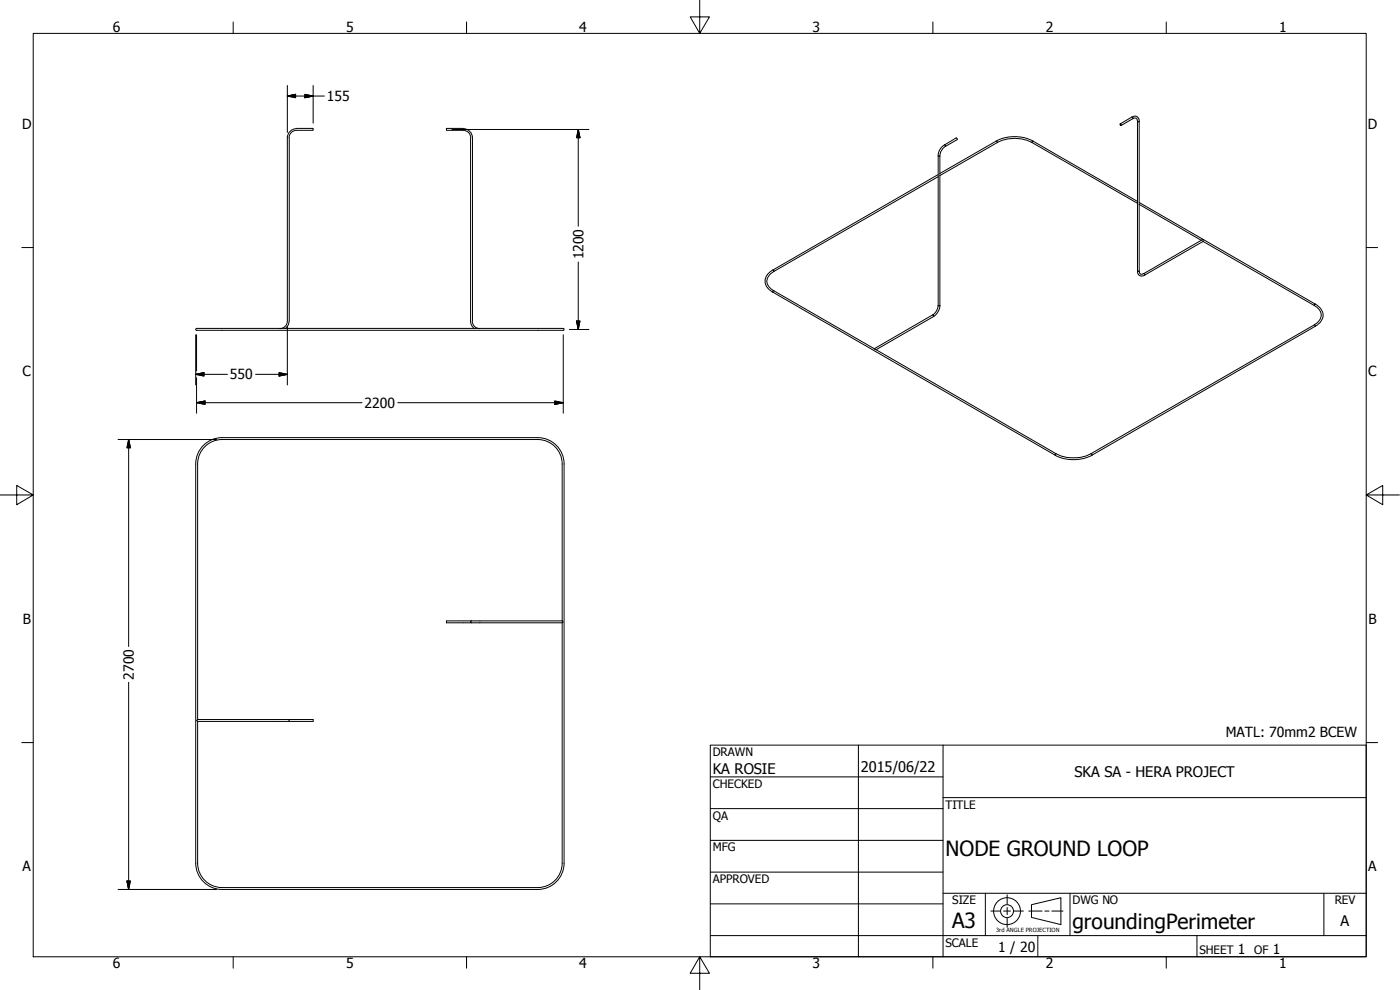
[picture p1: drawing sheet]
<svg xmlns="http://www.w3.org/2000/svg" width="420mm" height="297mm" viewBox="0 0 420 297" stroke-linecap="round" stroke-linejoin="round" font-family="sans-serif">
<!-- layer: Visible (ANSI) -->
<g fill="none" stroke="#000" stroke-width=".3">
<path d="M89 39.1a2.25 2.25 0 0 0-2.3 2.3M89 38.6a2.76 2.76 0 0 0-2.8 2.8v54.9a2.25 2.25 0 0 1-2.2 2.3M89 38.5h5v.6h-5M86.8 41.3v55M141.2 41.3v55l.2 1.1 .9 1.2M141.3 41.4a2.25 2.25 0 0 0-2.3-2.3h-5v-.6h5a2.89 2.89 0 0 1 2.8 2.9v54.9M287 41.4l.3 .2v.3M59 98.5h110l.3 .3-.3 .3h-110M59 98.5l-.3 .3 .3 .3M86.7 96.3l-.4 1.5-.7 .8M141.7 96.3a2.25 2.25 0 0 0 2.3 2.3M58.7 139.2v119.8a7.9 7.9 0 0 0 7.9 7.9h94.8a7.9 7.9 0 0 0 7.9-7.9v-119.8"/>
<path d="M58.7 139.2a7.9 7.9 0 0 1 7.9-7.9h94.8a7.9 7.9 0 0 1 7.9 7.9M59.3 139.2v76.7M59.3 139.2a7.3 7.3 0 0 1 7.3-7.3h94.8a7.3 7.3 0 0 1 7.3 7.3M168.7 139.2v47.1M141.5 186.3h-7.5v.6h34.7M141.5 186.3h27.2M141.5 186.3l-.3 .3 .3 .3M168.7 186.3l.3 .3-.3 .3M168.7 186.9v72.1a7.3 7.3 0 0 1-7.3 7.3h-94.8a7.3 7.3 0 0 1-7.3-7.3v-42.5M59.3 215.9l-.3 .3 .3 .3M59.3 215.9h34.7v.6h-7.5M59.3 216.5h27.2"/>
<path d="M86.5 215.9l.3 .3-.3 .3"/>
<circle cx="336.3" cy="37.4" r=".23"/>
</g>
<!-- layer: Visible Narrow (ANSI) -->
<g fill="none" stroke="#000" stroke-width=".3">
<path d="M339.7 35.1l.3 .3v.2M339.7 35.1l.3-.1a1.29 1.29 0 0 1 1.4 .1 1.29 1.29 0 0 1 .5 1.3M339.7 35.1l-3.5 2.1M340 35.6l.2-.1a.78 .78 0 0 1 .9 0 .78 .78 0 0 1 .3 .9M340 35.6l-3.5 2M341.4 36.4l.2 .2 .3-.2M341.4 36.4v44.9M341.9 36.4v44.9M281.6 46.8h.5M281.6 46.8v44.9M281.6 53l-49.4 28.5M281.6 52.4l-49.6 28.6"/>
<path d="M282.1 46.8v44.9M283.5 43.5l.2 .1v.3M283.5 43.5l-1.3 1.1-.5 1.1-.1 1.1M283.7 43.9l-1.3 1.4-.3 1.5M287 41.4l-3.5 2.1M287.3 41.9l-3.6 2M299 42.3l.3 .2v.3M299 42.3a12.1 12.1 0 0 1 11 0M299 42.3l-16.9 9.8M299.3 42.8a11.4 11.4 0 0 1 10.5 0M299.3 42.8l-17.2 9.9M309.8 42.8l31.6 18.2"/>
<path d="M310 42.3l-.3 .2 .1 .3M310 42.3l31.4 18.1M341.9 61.3l18.7 10.8M341.9 60.8l52.8 30.4M361.1 72.4l-.1-.5-17.7 10.2M361.1 72.4l-17.6 10.1M361.1 72.4l33.4 19.3M232 81l.2 .1v.4M232 81a3.5 3.5 0 0 0-1.9 5l.8 1 1.1 .7M232 87.7l84.7 48.9M232.2 87.2l-.2 .2v.3M232.2 81.5a2.99 2.99 0 0 0-2 2.4 2.99 2.99 0 0 0 1.3 2.9l.7 .4"/>
<path d="M232.2 87.2l30.2 17.4M279.9 94.5l.3 .2v.3M279.9 94.5l-17.5 10.1M280.2 95l-17.3 10M281.6 91.7h.5M281.6 91.7l-.4 1.4-1.3 1.4M282.1 91.7l-.5 1.8-1.4 1.5M341.4 81.3l.1 .2 .4-.2M341.4 81.3a1.33 1.33 0 0 0 .6 1.4 1.33 1.33 0 0 0 1.5-.2M341.9 81.3a.84 .84 0 0 0 .4 .9 .84 .84 0 0 0 1-.1M343.3 82.1l.2 .1v.3M394.5 97.5l.2 .1v.3"/>
<path d="M394.5 91.7a2.98 2.98 0 0 1 2 2.7 2.98 2.98 0 0 1-1.8 2.9l-.2 .2M394.5 97.5l-67.1 38.6M394.7 91.2l-.2 .1v.4M394.7 91.2a3.5 3.5 0 0 1 2.2 4.2l-.6 1.2-1.6 1.3M394.7 97.9l-67 38.7M262.4 104.7l54.5 31.4M262.4 104.6v.1M316.7 136.6a12.1 12.1 0 0 0 11 0M316.9 136.1l-.2 .1v.4M316.9 136.1a11.4 11.4 0 0 0 10.5 0M327.4 136.1l.3 .2v.3"/>
</g>
<!-- layer: Border (ANSI) -->
<g fill="none" stroke="#000" stroke-width=".3">
<path d="M10 10h400v277.1h-400zM70 6.6v3.4M140 6.6v3.4M210 0v10l-2.9-4.9h5.8l-2.9 4.9M280 6.6v3.4M350 6.6v3.4M6.5 74.3h3.5M410 74.3h3.4M0 148.5h10l-5-2.8v5.7l5-2.9M410 148.5l5 2.9v-5.7l-5 2.8h10M6.5 222.8h3.5M410 222.8h3.4"/>
<path d="M70 287.1v3.4M140 287.1v3.4M210 287.1l2.9 4.9h-5.8l2.9-4.9v9.9M280 287.1v3.4M350 287.1v3.4"/>
</g>
<!-- layer: Title (ANSI) -->
<g fill="none" stroke="#000" stroke-width=".3">
<path d="M213.2 223.6h196.8v63.5h-196.8zM213.2 233.1h69.8M257.6 223.6v63.5M283 239.3h127M283 223.6v63.5M213.2 242.6h69.8M213.2 252.1h69.8M213.2 261.7h69.8M213.2 271.2h69.8M283 268h127M295.7 268v12.7M321.1 268v12.7"/>
<path d="M397.3 268v12.7M213.2 280.7h196.8M311.5 280.7v6.4M359.2 280.7v6.4"/>
</g>
<!-- layer: Dimension (ANSI) -->
<g fill="none" stroke="#000" stroke-width=".3">
<path d="M86.2 28.8l2.5-.5v1zM86.2 25.6v14.1M86.2 28.8h11.1M91.5 28.3l2.5 .5-2.5 .5zM94 25.6v11.3M135.6 38.8h41.1M173.5 38.8l.6 2.5h-1.1zM173.5 38.8v29.1M173.5 78.6v20.3M86.2 97.9v17.6M170.9 98.9h5.8M173 96.3h1.1l-.6 2.6z"/>
<path d="M58.7 112.3l2.5-.5v1zM58.7 112.3h9.6M58.7 100.4v15.1M59 100.4v10.9M59 113.3v10.7M76.7 112.3h9.5M83.8 111.8l2.4 .5-2.4 .5zM169 100.4v23.6M35.4 131.9h29.6M38.6 131.9l.5 2.5h-1zM38.6 131.9v62.1M59 120.8l2.5-.5v1z"/>
<path d="M59 120.8h49.6M119.4 120.8h49.6M166.5 120.3l2.5 .5-2.5 .5zM38.6 204.7v62.2M35.4 266.9h29.6M38.1 264.3h1l-.5 2.6z"/>
</g>
<g fill="#000" stroke="#000" stroke-width=".3">
<path d="M86.2 28.8l2.5-.5zM86.2 28.8l2.5-.5v1zM91.5 29.3l2.5-.5zM91.5 28.3l2.5 .5-2.5 .5zM173.5 38.8l.6 2.5zM173.5 38.8l.6 2.5h-1.1zM173 96.3l.5 2.6zM173 96.3h1.1l-.6 2.6zM58.7 112.3l2.5-.5zM58.7 112.3l2.5-.5v1zM83.8 112.8l2.4-.5zM83.8 111.8l2.4 .5-2.4 .5z"/>
<path d="M38.6 131.9l.5 2.5zM38.6 131.9l.5 2.5h-1zM59 120.8l2.5-.5zM59 120.8l2.5-.5v1zM166.5 121.3l2.5-.5zM166.5 120.3l2.5 .5-2.5 .5zM38.1 264.3l.5 2.6zM38.1 264.3h1l-.5 2.6z"/>
</g>
<!-- layer: Sketch Geometry (ANSI) -->
<g fill="none" stroke="#000" stroke-width=".3">
<path d="M297.4 273.4h2.7M301.2 273.4h2.1M302.3 268.5v2.8M302.3 272.3v2.1M302.3 275.5v2.7M304.4 273.4h2.7M308.7 273.4h4M309.6 271.4l8.8-2v8l-8.8-2.1zM313.6 273.4h1.2M315.7 273.4h3.3"/>
<circle cx="302.2" cy="273.4" r="4"/>
<circle cx="302.2" cy="273.4" r="1.94"/>
</g>
<g font-size="6.3">
<text x="283.8" y="257">NODE GROUND LOOP</text>
<text x="285.8" y="278.6">A3</text>
<text x="321.9" y="278.6">groundingPerimeter</text>
</g>
<g font-size="4.4">
<text x="213.9" y="232.2">KA ROSIE</text>
<text x="258.4" y="231.6">2015/06/22</text>
<text x="322.5" y="233">SKA SA - HERA PROJECT</text>
<text x="402.3" y="277.9">A</text>
</g>
<g font-size="4.2">
<text x="33.8" y="9.6">6</text>
<text x="103.9" y="9.6">5</text>
<text x="173.9" y="9.6">4</text>
<text x="243.8" y="9.6">3</text>
<text x="313.9" y="9.6">2</text>
<text x="383.9" y="9.6">1</text>
<text x="98.1" y="30.3">155</text>
<text x="6.7" y="38.7">D</text>
<text x="410.5" y="38.7">D</text>
<text x="175.1" y="77.8" transform="rotate(-90 175.1 77.8)">1200</text>
<text x="6.8" y="113">C</text>
<text x="69" y="113.8">550</text>
<text x="410.7" y="113">C</text>
<text x="109.4" y="122.4">2200</text>
<text x="6.9" y="187.2">B</text>
<text x="410.7" y="187.2">B</text>
<text x="40.1" y="203.9" transform="rotate(-90 40.1 203.9)">2700</text>
<text x="367.9" y="221">MATL: 70mm2 BCEW</text>
<text x="6.8" y="261.4">A</text>
<text x="410.7" y="261.4">A</text>
<text x="299.6" y="285.6">1 / 20</text>
<text x="371.5" y="286.2">1</text>
<text x="382" y="286.2">1</text>
<text x="33.8" y="290.5">6</text>
<text x="103.9" y="290.5">5</text>
<text x="173.9" y="290.5">4</text>
<text x="243.8" y="290.5">3</text>
<text x="313.9" y="290.5">2</text>
<text x="383.9" y="290.5">1</text>
</g>
<g font-size="3.5">
<text x="213.9" y="226.9">DRAWN</text>
<text x="213.9" y="236.4">CHECKED</text>
<text x="213.9" y="245.9">QA</text>
<text x="283.8" y="242.6">TITLE</text>
<text x="213.9" y="255.4">MFG</text>
<text x="213.9" y="265">APPROVED</text>
<text x="285.8" y="271.3">SIZE</text>
<text x="321.9" y="271.3">DWG NO</text>
<text x="400.6" y="271.3">REV</text>
<text x="283.8" y="284">SCALE</text>
<text x="360" y="286.2">SHEET</text>
<text x="376.4" y="286.2">OF</text>
</g>
<text font-size="1.7" x="299" y="279.8">3rd ANGLE PROJECTION</text>
</svg>
